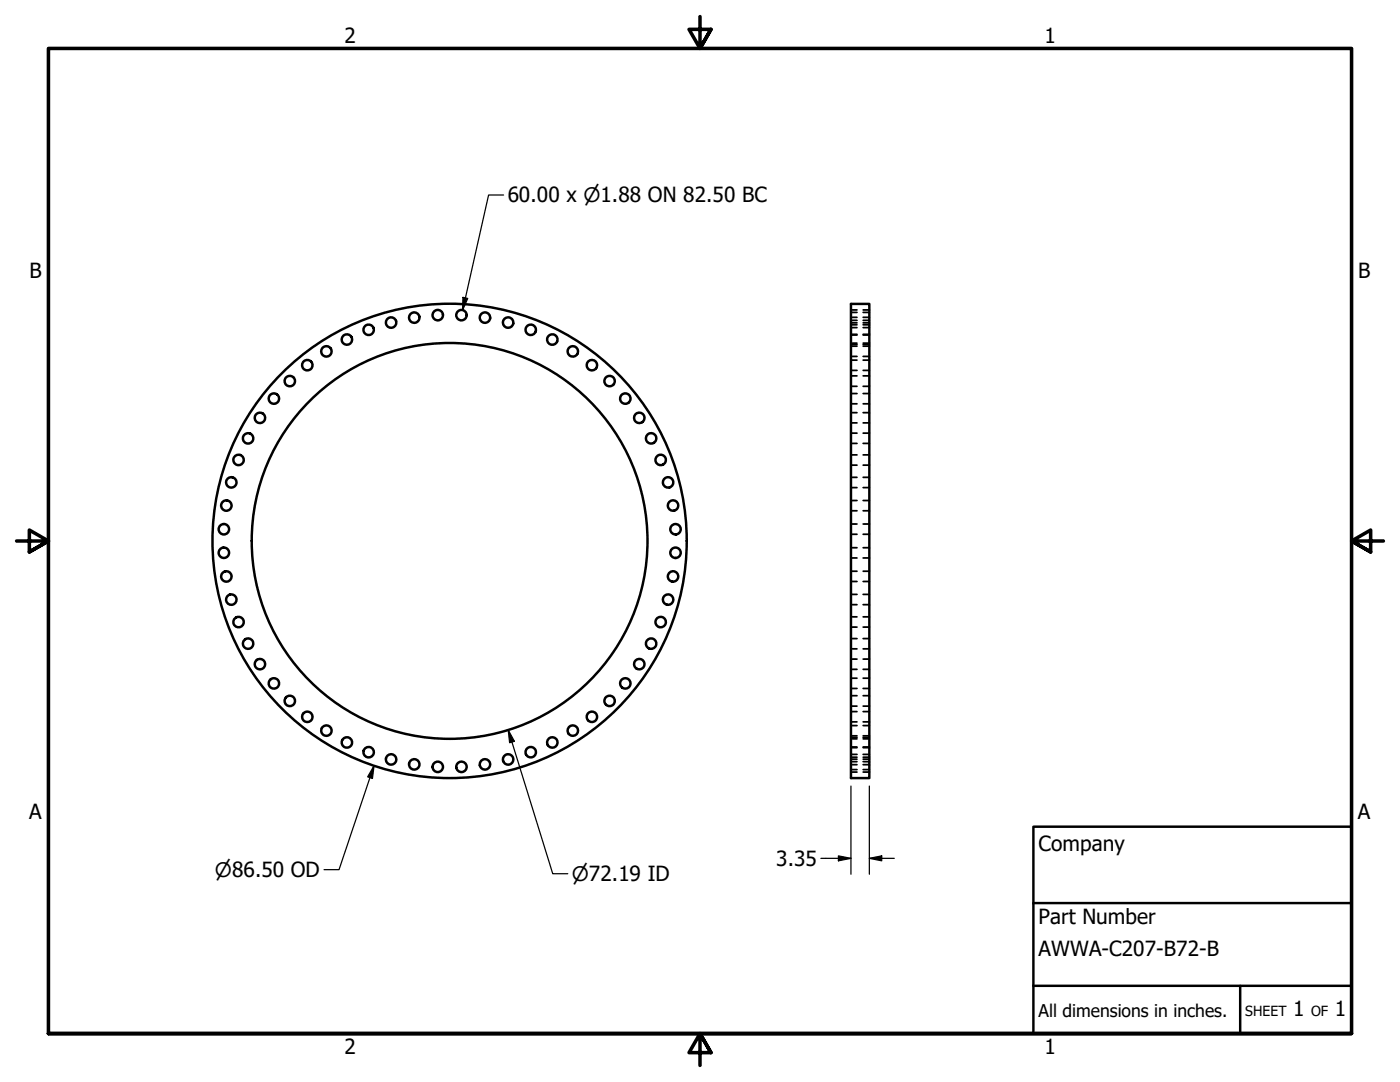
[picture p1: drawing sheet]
<svg xmlns="http://www.w3.org/2000/svg" width="279mm" height="216mm" viewBox="0 0 279 216" stroke-linecap="round" stroke-linejoin="round" font-family="sans-serif">
<!-- layer: Visible (ANSI) -->
<g fill="none" stroke="#000" stroke-width=".49">
<path d="M169.8 60.6h3.7v94.7h-3.7z"/>
<circle cx="54.7" cy="79.5" r="1.04"/>
<circle cx="57.8" cy="76" r="1.04"/>
<circle cx="61.3" cy="72.9" r="1.04"/>
<circle cx="65.1" cy="70.1" r="1.04"/>
<circle cx="69.2" cy="67.8" r="1.04"/>
<circle cx="73.6" cy="65.8" r="1.04"/>
<circle cx="78.1" cy="64.4" r="1.04"/>
<circle cx="82.7" cy="63.4" r="1.04"/>
<circle cx="87.4" cy="62.9" r="1.04"/>
<circle cx="92.1" cy="62.9" r="1.04"/>
<circle cx="96.8" cy="63.4" r="1.04"/>
<circle cx="101.4" cy="64.4" r="1.04"/>
<circle cx="105.9" cy="65.8" r="1.04"/>
<circle cx="110.2" cy="67.8" r="1.04"/>
<circle cx="114.3" cy="70.1" r="1.04"/>
<circle cx="118.1" cy="72.9" r="1.04"/>
<circle cx="121.7" cy="76" r="1.04"/>
<circle cx="124.8" cy="79.5" r="1.04"/>
<circle cx="46.2" cy="96.3" r="1.04"/>
<circle cx="47.6" cy="91.8" r="1.04"/>
<circle cx="49.5" cy="87.5" r="1.04"/>
<circle cx="51.9" cy="83.4" r="1.04"/>
<circle cx="127.6" cy="83.4" r="1.04"/>
<circle cx="129.9" cy="87.5" r="1.04"/>
<circle cx="131.9" cy="91.8" r="1.04"/>
<circle cx="133.3" cy="96.3" r="1.04"/>
<circle cx="44.7" cy="105.6" r="1.04"/>
<circle cx="44.7" cy="110.3" r="1.04"/>
<circle cx="45.2" cy="100.9" r="1.04"/>
<circle cx="45.2" cy="115" r="1.04"/>
<circle cx="46.2" cy="119.6" r="1.04"/>
<circle cx="89.7" cy="107.9" r="47.3"/>
<circle cx="89.7" cy="107.9" r="39.5"/>
<circle cx="133.3" cy="119.6" r="1.04"/>
<circle cx="134.3" cy="100.9" r="1.04"/>
<circle cx="134.3" cy="115" r="1.04"/>
<circle cx="134.8" cy="105.6" r="1.04"/>
<circle cx="134.8" cy="110.3" r="1.04"/>
<circle cx="47.6" cy="124.1" r="1.04"/>
<circle cx="49.5" cy="128.4" r="1.04"/>
<circle cx="51.9" cy="132.5" r="1.04"/>
<circle cx="54.7" cy="136.4" r="1.04"/>
<circle cx="57.8" cy="139.9" r="1.04"/>
<circle cx="121.7" cy="139.9" r="1.04"/>
<circle cx="124.8" cy="136.4" r="1.04"/>
<circle cx="127.6" cy="132.5" r="1.04"/>
<circle cx="129.9" cy="128.4" r="1.04"/>
<circle cx="131.9" cy="124.1" r="1.04"/>
<circle cx="61.3" cy="143" r="1.04"/>
<circle cx="65.1" cy="145.8" r="1.04"/>
<circle cx="69.2" cy="148.1" r="1.04"/>
<circle cx="73.6" cy="150.1" r="1.04"/>
<circle cx="78.1" cy="151.5" r="1.04"/>
<circle cx="82.7" cy="152.5" r="1.04"/>
<circle cx="87.4" cy="153" r="1.04"/>
<circle cx="92.1" cy="153" r="1.04"/>
<circle cx="96.8" cy="152.5" r="1.04"/>
<circle cx="101.4" cy="151.5" r="1.04"/>
<circle cx="105.9" cy="150.1" r="1.04"/>
<circle cx="110.2" cy="148.1" r="1.04"/>
<circle cx="114.3" cy="145.8" r="1.04"/>
<circle cx="118.1" cy="143" r="1.04"/>
</g>
<!-- layer: Hidden (ANSI) -->
<g fill="none" stroke="#000" stroke-width=".35">
<path d="M169.8 68.5h1.2M169.8 64.4h1.2M169.8 62.3h1.2M169.8 65.4h1.2M169.8 63.3h1.2M169.8 66.9h1.2M169.8 64.8h1.2M169.8 68.8h1.2M169.8 66.7h1.2M169.8 71.1h1.2M169.8 69.1h1.2M169.8 73.9h1.2"/>
<path d="M169.8 71.9h1.2M169.8 77.1h1.2M169.8 75h1.2M169.8 78.5h1.2M169.8 63.9h1.2M169.8 61.8h1.2M172.3 68.5h1.2M172.3 64.4h1.2M172.3 62.3h1.2M172.3 65.4h1.2M172.3 63.3h1.2M172.3 66.9h1.2"/>
<path d="M172.3 64.8h1.2M172.3 68.8h1.2M172.3 66.7h1.2M172.3 71.1h1.2M172.3 69.1h1.2M172.3 73.9h1.2M172.3 71.9h1.2M172.3 77.1h1.2M172.3 75h1.2M172.3 78.5h1.2M172.3 63.9h1.2M172.3 61.8h1.2"/>
<path d="M169.8 80.6h1.2M169.8 84.4h1.2M169.8 82.3h1.2M169.8 88.5h1.2M169.8 86.4h1.2M169.8 92.8h1.2M169.8 90.8h1.2M169.8 97.3h1.2M169.8 95.2h1.2M169.8 99.9h1.2M172.3 80.6h1.2M172.3 84.4h1.2"/>
<path d="M172.3 82.3h1.2M172.3 88.5h1.2M172.3 86.4h1.2M172.3 92.8h1.2M172.3 90.8h1.2M172.3 97.3h1.2M172.3 95.2h1.2M172.3 99.9h1.2M169.8 101.9h1.2M169.8 106.6h1.2M169.8 104.6h1.2M169.8 111.3h1.2"/>
<path d="M169.8 109.3h1.2M169.8 116h1.2M169.8 114h1.2M169.8 118.6h1.2M172.3 101.9h1.2M172.3 106.6h1.2M172.3 104.6h1.2M172.3 111.3h1.2M172.3 109.3h1.2M172.3 116h1.2M172.3 114h1.2M172.3 118.6h1.2"/>
<path d="M169.8 120.6h1.2M169.8 125.1h1.2M169.8 123.1h1.2M169.8 129.5h1.2M169.8 127.4h1.2M169.8 133.6h1.2M169.8 131.5h1.2M169.8 137.4h1.2M169.8 135.3h1.2M169.8 138.8h1.2M172.3 120.6h1.2M172.3 125.1h1.2"/>
<path d="M172.3 123.1h1.2M172.3 129.5h1.2M172.3 127.4h1.2M172.3 133.6h1.2M172.3 131.5h1.2M172.3 137.4h1.2M172.3 135.3h1.2M172.3 138.8h1.2M169.8 147.4h1.2M169.8 140.9h1.2M169.8 144h1.2M169.8 142h1.2"/>
<path d="M169.8 146.8h1.2M169.8 144.8h1.2M169.8 149.2h1.2M169.8 147.1h1.2M169.8 151.1h1.2M169.8 149h1.2M169.8 152.6h1.2M169.8 150.5h1.2M169.8 153.6h1.2M169.8 151.5h1.2M169.8 154.1h1.2M169.8 152h1.2"/>
<path d="M172.3 147.4h1.2M172.3 140.9h1.2M172.3 144h1.2M172.3 142h1.2M172.3 146.8h1.2M172.3 144.8h1.2M172.3 149.2h1.2M172.3 147.1h1.2M172.3 151.1h1.2M172.3 149h1.2M172.3 152.6h1.2M172.3 150.5h1.2"/>
<path d="M172.3 153.6h1.2M172.3 151.5h1.2M172.3 154.1h1.2M172.3 152h1.2"/>
</g>
<!-- layer: Border (ANSI) -->
<path d="M139.7 3.3v6.4l-2.2-3.8h4.4l-2.2 3.8 2.2-3.8M3.3 107.9h6.4l-3.8-2.1v4.3l3.8-2.2-3.8 2.2M276.1 107.9h-6.4l3.8-2.1v4.3l-3.8-2.2 3.8 2.2M9.7 206.2v-196.5h260v196.5h-260h260M141.9 210l-2.2-3.8 2.2 3.8h-4.4l2.2-3.8v6.4" fill="none" stroke="#000" stroke-width=".71"/>
<!-- layer: Title (ANSI) -->
<path d="M206.2 165h63.5v41.2h-63.5zM206.2 196.7h63.5M206.2 180.2h63.5M247.5 196.7v9.5" fill="none" stroke="#000" stroke-width=".49"/>
<!-- layer: Dimension (ANSI) -->
<path d="M100.5 38.9h-3l-5.2 23M92.4 59.3l.9 .2-1 2.4zM74.6 152.8l-.3 2.5-.9-.3zM74.6 152.8l-6.9 20.7h-3M101.4 145.7l1.3 2.2-1 .3zM101.4 145.7l8.9 28.6h3M169.8 156.8v17.6M173.5 156.8v17.6M163.8 171.3h6M167.3 170.8l2.5 .5-2.5 .5zM173.5 171.3l2.5-.5v1zM173.5 171.3h5" fill="none" stroke="#000" stroke-width=".25"/>
<g fill="#000">
<path d="M92.4 59.3l.9 .2-1 2.4z" fill-rule="evenodd"/>
<path d="M74.6 152.8l-.3 2.5-.9-.3z" fill-rule="evenodd"/>
<path d="M101.4 145.7l1.3 2.2-1 .3z" fill-rule="evenodd"/>
<path d="M167.3 170.8l2.5 .5-2.5 .5z" fill-rule="evenodd"/>
<path d="M173.5 171.3l2.5-.5v1z" fill-rule="evenodd"/>
</g>
<g font-size="4.2">
<text x="68.7" y="8.6">2</text>
<text x="208.4" y="8.6">1</text>
<text x="101.3" y="40.4">60.00 x ⌀1.88 ON 82.50 BC</text>
<text x="5.9" y="55.5">B</text>
<text x="271" y="55.5">B</text>
<text x="5.8" y="163.4">A</text>
<text x="271" y="163.4">A</text>
<text x="154.9" y="172.8">3.35</text>
<text x="207.3" y="169.8">Company</text>
<text x="207.3" y="184.4">Part Number</text>
<text x="207.3" y="190.7">AWWA-C207-B72-B</text>
<text x="258.1" y="202.8">1</text>
<text x="266.4" y="202.8">1</text>
<text x="68.7" y="210.3">2</text>
<text x="208.4" y="210.3">1</text>
</g>
<g font-size="4">
<text x="42.9" y="175">⌀86.50 OD</text>
<text x="114.1" y="175.8">⌀72.19 ID</text>
</g>
<text font-size="3.5" x="207.3" y="202.9">All dimensions in inches.</text>
<g font-size="2.8">
<text x="248.5" y="202.8">SHEET</text>
<text x="261.7" y="202.8">OF</text>
</g>
</svg>
